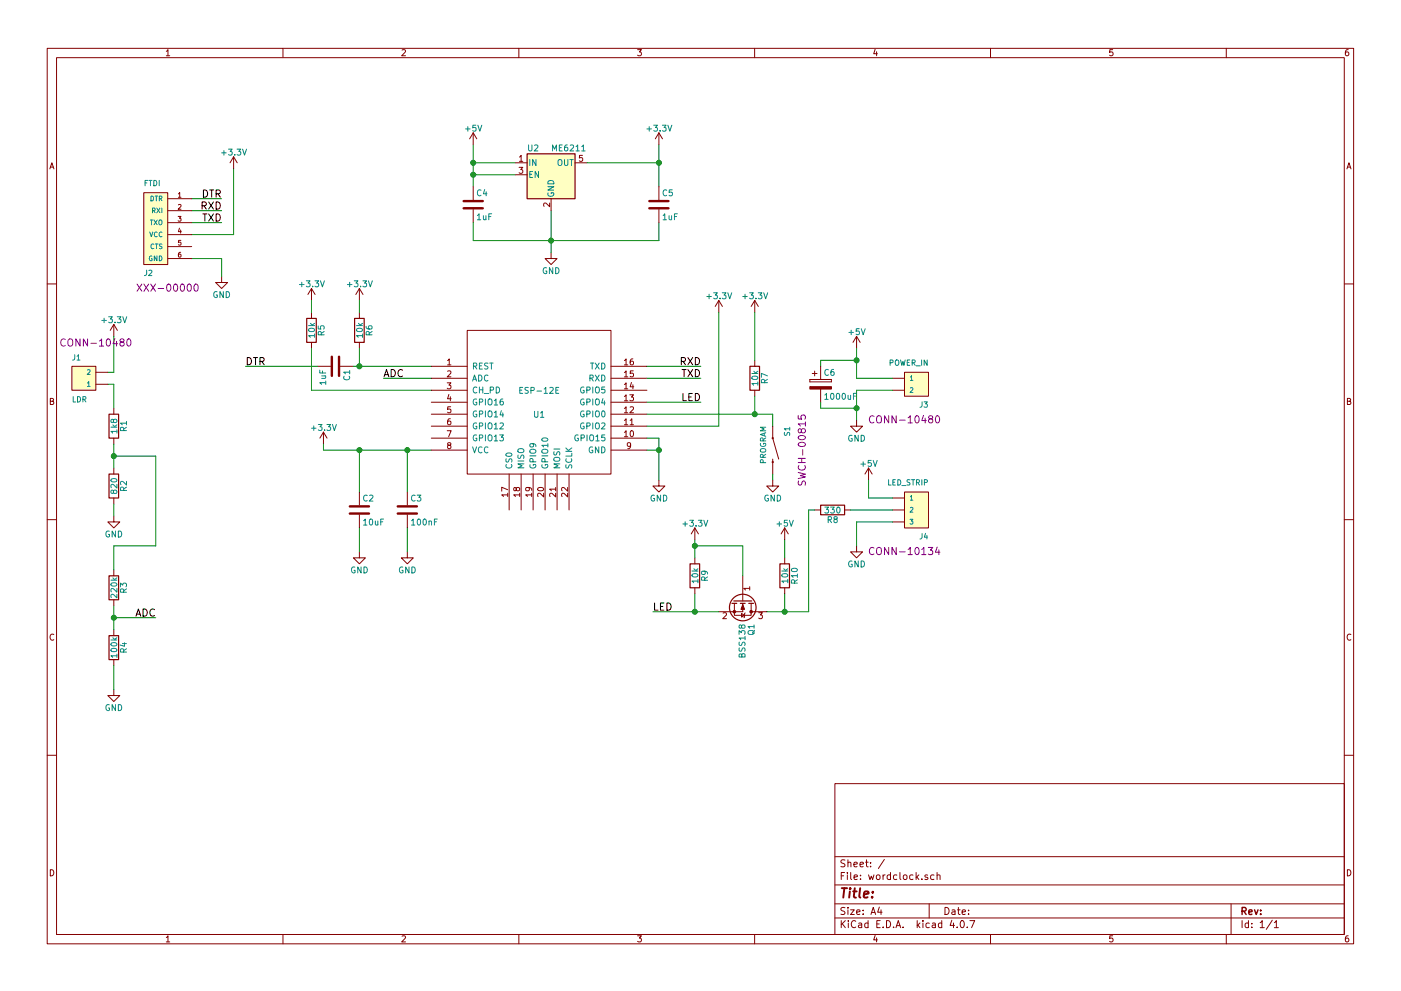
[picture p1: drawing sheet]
EESchema Schematic File Version 2
LIBS:wordclock-rescue
LIBS:power
LIBS:device
LIBS:switches
LIBS:relays
LIBS:motors
LIBS:transistors
LIBS:conn
LIBS:linear
LIBS:regul
LIBS:74xx
LIBS:cmos4000
LIBS:adc-dac
LIBS:memory
LIBS:xilinx
LIBS:microcontrollers
LIBS:dsp
LIBS:microchip
LIBS:analog_switches
LIBS:motorola
LIBS:texas
LIBS:intel
LIBS:audio
LIBS:interface
LIBS:digital-audio
LIBS:philips
LIBS:display
LIBS:cypress
LIBS:siliconi
LIBS:opto
LIBS:atmel
LIBS:contrib
LIBS:valves
LIBS:ESP8266
LIBS:SparkFun-Aesthetics
LIBS:SparkFun-Batteries
LIBS:SparkFun-Boards
LIBS:SparkFun-Capacitors
LIBS:SparkFun-Clocks
LIBS:SparkFun-Coils
LIBS:SparkFun-Connectors
LIBS:SparkFun-DiscreteSemi
LIBS:SparkFun-Displays
LIBS:SparkFun-Electromechanical
LIBS:SparkFun-Fuses
LIBS:SparkFun-GPS
LIBS:SparkFun-Hardware
LIBS:SparkFun-IC-Amplifiers
LIBS:SparkFun-IC-Comms
LIBS:SparkFun-IC-Conversion
LIBS:SparkFun-IC-Logic
LIBS:SparkFun-IC-Memory
LIBS:SparkFun-IC-Microcontroller
LIBS:SparkFun-IC-Power
LIBS:SparkFun-IC-Special-Function
LIBS:SparkFun-Jumpers
LIBS:SparkFun-LED
LIBS:SparkFun-PowerSymbols
LIBS:SparkFun-Resistors
LIBS:SparkFun-RF
LIBS:SparkFun-Sensors
LIBS:SparkFun-Switches
LIBS:wordclock-cache
EELAYER 25 0
EELAYER END
$Descr A4 11693 8268
encoding utf-8
Sheet 1 1
Title ""
Date ""
Rev ""
Comp ""
Comment1 ""
Comment2 ""
Comment3 ""
Comment4 ""
$EndDescr
$Comp
L ESP-12E U1
U 1 1
P 4500 3350
F 0 "U1" H 4500 3250 50  0000 C CNN
F 1 "ESP-12E" H 4500 3450 50  0000 C CNN
F 2 "ESP8266:ESP-12E_SMD" H 4500 3350 50  0001 C CNN
F 3 "" H 4500 3350 50  0001 C CNN
	1    4500 3350
	1    0    0    -1  
$EndComp
$Comp
L C C3
U 1 1
P 3400 4250
F 0 "C3" H 3425 4350 50  0000 L CNN
F 1 "100nF" H 3425 4150 50  0000 L CNN
F 2 "Capacitors_SMD:C_0805" H 3438 4100 50  0001 C CNN
F 3 "" H 3400 4250 50  0001 C CNN
	1    3400 4250
	1    0    0    -1  
$EndComp
$Comp
L C C2
U 1 1
P 3000 4250
F 0 "C2" H 3025 4350 50  0000 L CNN
F 1 "10uF" H 3025 4150 50  0000 L CNN
F 2 "Capacitors_SMD:C_0805" H 3038 4100 50  0001 C CNN
F 3 "" H 3000 4250 50  0001 C CNN
	1    3000 4250
	1    0    0    -1  
$EndComp
$Comp
L C C1
U 1 1
P 2800 3050
F 0 "C1" H 2825 3150 50  0000 L CNN
F 1 "1uF" H 2825 2950 50  0000 L CNN
F 2 "Capacitors_SMD:C_0805" H 2838 2900 50  0001 C CNN
F 3 "" H 2800 3050 50  0001 C CNN
	1    2800 3050
	0    1    1    0   
$EndComp
$Comp
L R R6
U 1 1
P 3000 2750
F 0 "R6" V 3080 2750 50  0000 C CNN
F 1 "10k" V 3000 2750 50  0000 C CNN
F 2 "Resistors_SMD:R_0805" V 2930 2750 50  0001 C CNN
F 3 "" H 3000 2750 50  0001 C CNN
	1    3000 2750
	1    0    0    -1  
$EndComp
Wire Wire Line
	2950 3050 3600 3050
Connection ~ 3000 3050
Wire Wire Line
	2700 3750 3600 3750
Wire Wire Line
	3000 3750 3000 4100
Wire Wire Line
	3400 4100 3400 3750
Connection ~ 3400 3750
$Comp
L GND #PWR01
U 1 1
P 3000 4600
F 0 "#PWR01" H 3000 4350 50  0001 C CNN
F 1 "GND" H 3000 4450 50  0000 C CNN
F 2 "" H 3000 4600 50  0001 C CNN
F 3 "" H 3000 4600 50  0001 C CNN
	1    3000 4600
	1    0    0    -1  
$EndComp
$Comp
L GND #PWR02
U 1 1
P 3400 4600
F 0 "#PWR02" H 3400 4350 50  0001 C CNN
F 1 "GND" H 3400 4450 50  0000 C CNN
F 2 "" H 3400 4600 50  0001 C CNN
F 3 "" H 3400 4600 50  0001 C CNN
	1    3400 4600
	1    0    0    -1  
$EndComp
Wire Wire Line
	3400 4400 3400 4600
Wire Wire Line
	3000 4400 3000 4600
$Comp
L +3.3V #PWR03
U 1 1
P 3000 2500
F 0 "#PWR03" H 3000 2350 50  0001 C CNN
F 1 "+3.3V" H 3000 2640 50  0000 C CNN
F 2 "" H 3000 2500 50  0001 C CNN
F 3 "" H 3000 2500 50  0001 C CNN
	1    3000 2500
	1    0    0    -1  
$EndComp
$Comp
L +3.3V #PWR04
U 1 1
P 2700 3700
F 0 "#PWR04" H 2700 3550 50  0001 C CNN
F 1 "+3.3V" H 2700 3840 50  0000 C CNN
F 2 "" H 2700 3700 50  0001 C CNN
F 3 "" H 2700 3700 50  0001 C CNN
	1    2700 3700
	1    0    0    -1  
$EndComp
Wire Wire Line
	2700 3750 2700 3700
Connection ~ 3000 3750
Wire Wire Line
	3000 2500 3000 2600
$Comp
L +3.3V #PWR05
U 1 1
P 1950 1400
F 0 "#PWR05" H 1950 1250 50  0001 C CNN
F 1 "+3.3V" H 1950 1540 50  0000 C CNN
F 2 "" H 1950 1400 50  0001 C CNN
F 3 "" H 1950 1400 50  0001 C CNN
	1    1950 1400
	1    0    0    -1  
$EndComp
$Comp
L GND #PWR06
U 1 1
P 1850 2300
F 0 "#PWR06" H 1850 2050 50  0001 C CNN
F 1 "GND" H 1850 2150 50  0000 C CNN
F 2 "" H 1850 2300 50  0001 C CNN
F 3 "" H 1850 2300 50  0001 C CNN
	1    1850 2300
	1    0    0    -1  
$EndComp
Wire Wire Line
	1600 2150 1850 2150
Wire Wire Line
	1850 2150 1850 2300
Wire Wire Line
	1950 1400 1950 1950
Wire Wire Line
	1950 1950 1600 1950
Wire Wire Line
	2600 3250 3600 3250
Wire Wire Line
	5400 3550 6000 3550
$Comp
L GND #PWR07
U 1 1
P 5500 4000
F 0 "#PWR07" H 5500 3750 50  0001 C CNN
F 1 "GND" H 5500 3850 50  0000 C CNN
F 2 "" H 5500 4000 50  0001 C CNN
F 3 "" H 5500 4000 50  0001 C CNN
	1    5500 4000
	1    0    0    -1  
$EndComp
Wire Wire Line
	5400 3750 5500 3750
Wire Wire Line
	5500 3650 5500 4000
Wire Wire Line
	5400 3050 5850 3050
Text Label 5850 3050 2    60   ~ 0
RXD
Wire Wire Line
	5400 3150 5850 3150
Text Label 5850 3150 2    60   ~ 0
TXD
Connection ~ 5500 3750
$Comp
L +3.3V #PWR08
U 1 1
P 6000 2600
F 0 "#PWR08" H 6000 2450 50  0001 C CNN
F 1 "+3.3V" H 6000 2740 50  0000 C CNN
F 2 "" H 6000 2600 50  0001 C CNN
F 3 "" H 6000 2600 50  0001 C CNN
	1    6000 2600
	1    0    0    -1  
$EndComp
Wire Wire Line
	6000 3550 6000 2600
Wire Wire Line
	5500 3650 5400 3650
Wire Wire Line
	1600 1750 1850 1750
Wire Wire Line
	1600 1850 1850 1850
Text Label 1850 1850 2    60   ~ 0
TXD
Text Label 1850 1750 2    60   ~ 0
RXD
Wire Wire Line
	1600 1650 1850 1650
Text Label 1850 1650 2    60   ~ 0
DTR
$Comp
L R R5
U 1 1
P 2600 2750
F 0 "R5" V 2680 2750 50  0000 C CNN
F 1 "10k" V 2600 2750 50  0000 C CNN
F 2 "Resistors_SMD:R_0805" V 2530 2750 50  0001 C CNN
F 3 "" H 2600 2750 50  0001 C CNN
	1    2600 2750
	1    0    0    -1  
$EndComp
$Comp
L +3.3V #PWR09
U 1 1
P 2600 2500
F 0 "#PWR09" H 2600 2350 50  0001 C CNN
F 1 "+3.3V" H 2600 2640 50  0000 C CNN
F 2 "" H 2600 2500 50  0001 C CNN
F 3 "" H 2600 2500 50  0001 C CNN
	1    2600 2500
	1    0    0    -1  
$EndComp
Wire Wire Line
	2600 2500 2600 2600
Wire Wire Line
	2600 2900 2600 3250
$Comp
L +3.3V #PWR010
U 1 1
P 6300 2600
F 0 "#PWR010" H 6300 2450 50  0001 C CNN
F 1 "+3.3V" H 6300 2740 50  0000 C CNN
F 2 "" H 6300 2600 50  0001 C CNN
F 3 "" H 6300 2600 50  0001 C CNN
	1    6300 2600
	1    0    0    -1  
$EndComp
$Comp
L R R7
U 1 1
P 6300 3150
F 0 "R7" V 6380 3150 50  0000 C CNN
F 1 "10k" V 6300 3150 50  0000 C CNN
F 2 "Resistors_SMD:R_0805" V 6230 3150 50  0001 C CNN
F 3 "" H 6300 3150 50  0001 C CNN
	1    6300 3150
	1    0    0    -1  
$EndComp
Wire Wire Line
	6300 2600 6300 3000
$Comp
L R R3
U 1 1
P 950 4900
F 0 "R3" V 1030 4900 50  0000 C CNN
F 1 "220k" V 950 4900 50  0000 C CNN
F 2 "Resistors_SMD:R_0805" V 880 4900 50  0001 C CNN
F 3 "" H 950 4900 50  0001 C CNN
	1    950  4900
	1    0    0    -1  
$EndComp
$Comp
L R R4
U 1 1
P 950 5400
F 0 "R4" V 1030 5400 50  0000 C CNN
F 1 "100k" V 950 5400 50  0000 C CNN
F 2 "Resistors_SMD:R_0805" V 880 5400 50  0001 C CNN
F 3 "" H 950 5400 50  0001 C CNN
	1    950  5400
	1    0    0    -1  
$EndComp
$Comp
L GND #PWR011
U 1 1
P 950 5750
F 0 "#PWR011" H 950 5500 50  0001 C CNN
F 1 "GND" H 950 5600 50  0000 C CNN
F 2 "" H 950 5750 50  0001 C CNN
F 3 "" H 950 5750 50  0001 C CNN
	1    950  5750
	1    0    0    -1  
$EndComp
Wire Wire Line
	950  5550 950  5750
Wire Wire Line
	950  5250 950  5050
Wire Wire Line
	950  4750 950  4550
Wire Wire Line
	950  4550 1300 4550
Wire Wire Line
	950  5150 1300 5150
Connection ~ 950  5150
Text Label 1300 5150 2    60   ~ 0
ADC
Wire Wire Line
	3600 3150 3200 3150
Text Label 3200 3150 0    60   ~ 0
ADC
$Comp
L +3.3V #PWR012
U 1 1
P 950 2800
F 0 "#PWR012" H 950 2650 50  0001 C CNN
F 1 "+3.3V" H 950 2940 50  0000 C CNN
F 2 "" H 950 2800 50  0001 C CNN
F 3 "" H 950 2800 50  0001 C CNN
	1    950  2800
	1    0    0    -1  
$EndComp
Wire Wire Line
	950  2800 950  3100
Wire Wire Line
	950  3100 900  3100
$Comp
L R R1
U 1 1
P 950 3550
F 0 "R1" V 1030 3550 50  0000 C CNN
F 1 "1k8" V 950 3550 50  0000 C CNN
F 2 "Resistors_SMD:R_0805" V 880 3550 50  0001 C CNN
F 3 "" H 950 3550 50  0001 C CNN
	1    950  3550
	1    0    0    -1  
$EndComp
$Comp
L R R2
U 1 1
P 950 4050
F 0 "R2" V 1030 4050 50  0000 C CNN
F 1 "820" V 950 4050 50  0000 C CNN
F 2 "Resistors_SMD:R_0805" V 880 4050 50  0001 C CNN
F 3 "" H 950 4050 50  0001 C CNN
	1    950  4050
	1    0    0    -1  
$EndComp
Wire Wire Line
	950  3700 950  3900
$Comp
L GND #PWR013
U 1 1
P 950 4300
F 0 "#PWR013" H 950 4050 50  0001 C CNN
F 1 "GND" H 950 4150 50  0000 C CNN
F 2 "" H 950 4300 50  0001 C CNN
F 3 "" H 950 4300 50  0001 C CNN
	1    950  4300
	1    0    0    -1  
$EndComp
Wire Wire Line
	950  4200 950  4300
Wire Wire Line
	950  3800 1300 3800
Wire Wire Line
	1300 3800 1300 4550
Connection ~ 950  3800
Wire Wire Line
	900  3200 950  3200
Wire Wire Line
	950  3200 950  3400
$Comp
L R R8
U 1 1
P 6950 4250
F 0 "R8" V 7030 4250 50  0000 C CNN
F 1 "330" V 6950 4250 50  0000 C CNN
F 2 "Resistors_SMD:R_0805" V 6880 4250 50  0001 C CNN
F 3 "" H 6950 4250 50  0001 C CNN
	1    6950 4250
	0    1    1    0   
$EndComp
$Comp
L CONN_03-SCREW-5MM J4
U 1 1
P 7550 4150
F 0 "J4" H 7350 4450 45  0000 L BNN
F 1 "LED_STRIP" H 7350 4000 45  0000 L BNN
F 2 "JeroenStroeve:1X03_SMD_SOLDER_PADS" H 7550 4550 20  0001 C CNN
F 3 "" H 7550 4150 50  0001 C CNN
F 4 "CONN-10134" H 7550 4600 60  0000 C CNN "Field4"
	1    7550 4150
	-1   0    0    1   
$EndComp
$Comp
L +5V #PWR014
U 1 1
P 7250 4000
F 0 "#PWR014" H 7250 3850 50  0001 C CNN
F 1 "+5V" H 7250 4140 50  0000 C CNN
F 2 "" H 7250 4000 50  0001 C CNN
F 3 "" H 7250 4000 50  0001 C CNN
	1    7250 4000
	1    0    0    -1  
$EndComp
$Comp
L GND #PWR015
U 1 1
P 7150 4550
F 0 "#PWR015" H 7150 4300 50  0001 C CNN
F 1 "GND" H 7150 4400 50  0000 C CNN
F 2 "" H 7150 4550 50  0001 C CNN
F 3 "" H 7150 4550 50  0001 C CNN
	1    7150 4550
	1    0    0    -1  
$EndComp
Wire Wire Line
	7450 4350 7150 4350
Wire Wire Line
	7150 4350 7150 4550
Wire Wire Line
	7450 4150 7250 4150
Wire Wire Line
	7250 4150 7250 4000
Text Label 5450 5100 0    60   ~ 0
LED
Wire Wire Line
	5400 3350 5850 3350
Text Label 5850 3350 2    60   ~ 0
LED
$Comp
L CONN_025MM J3
U 1 1
P 7550 3150
F 0 "J3" H 7350 3350 45  0000 L BNN
F 1 "POWER_IN" H 7350 3000 45  0000 L BNN
F 2 "JeroenStroeve:1X02_SMD_SOLDER_PADS" H 7550 3450 20  0001 C CNN
F 3 "" H 7550 3150 50  0001 C CNN
F 4 "CONN-10480" H 7550 3500 60  0000 C CNN "Field4"
	1    7550 3150
	-1   0    0    1   
$EndComp
$Comp
L GND #PWR016
U 1 1
P 7150 3500
F 0 "#PWR016" H 7150 3250 50  0001 C CNN
F 1 "GND" H 7150 3350 50  0000 C CNN
F 2 "" H 7150 3500 50  0001 C CNN
F 3 "" H 7150 3500 50  0001 C CNN
	1    7150 3500
	1    0    0    -1  
$EndComp
$Comp
L +5V #PWR017
U 1 1
P 7150 2900
F 0 "#PWR017" H 7150 2750 50  0001 C CNN
F 1 "+5V" H 7150 3040 50  0000 C CNN
F 2 "" H 7150 2900 50  0001 C CNN
F 3 "" H 7150 2900 50  0001 C CNN
	1    7150 2900
	1    0    0    -1  
$EndComp
Wire Wire Line
	7450 3150 7150 3150
Wire Wire Line
	7150 3150 7150 2900
Wire Wire Line
	7450 3250 7150 3250
Wire Wire Line
	7150 3250 7150 3500
$Comp
L CP C6
U 1 1
P 6850 3200
F 0 "C6" H 6875 3300 50  0000 L CNN
F 1 "1000uF" H 6875 3100 50  0000 L CNN
F 2 "Capacitors_THT:CP_Radial_Tantal_D8.0mm_P2.50mm" H 6888 3050 50  0001 C CNN
F 3 "" H 6850 3200 50  0001 C CNN
	1    6850 3200
	1    0    0    -1  
$EndComp
Wire Wire Line
	7150 3000 6850 3000
Wire Wire Line
	6850 3000 6850 3050
Connection ~ 7150 3000
Wire Wire Line
	6850 3350 6850 3400
Wire Wire Line
	6850 3400 7150 3400
Connection ~ 7150 3400
$Comp
L TLV70033_SOT23-5 U2
U 1 1
P 4600 1450
F 0 "U2" H 4450 1675 50  0000 C CNN
F 1 "ME6211" H 4600 1675 50  0000 L CNN
F 2 "TO_SOT_Packages_SMD:SOT-23-5" H 4600 1775 50  0001 C CIN
F 3 "" H 4600 1500 50  0001 C CNN
	1    4600 1450
	1    0    0    -1  
$EndComp
$Comp
L +5V #PWR018
U 1 1
P 3950 1200
F 0 "#PWR018" H 3950 1050 50  0001 C CNN
F 1 "+5V" H 3950 1340 50  0000 C CNN
F 2 "" H 3950 1200 50  0001 C CNN
F 3 "" H 3950 1200 50  0001 C CNN
	1    3950 1200
	1    0    0    -1  
$EndComp
$Comp
L +3.3V #PWR019
U 1 1
P 5500 1200
F 0 "#PWR019" H 5500 1050 50  0001 C CNN
F 1 "+3.3V" H 5500 1340 50  0000 C CNN
F 2 "" H 5500 1200 50  0001 C CNN
F 3 "" H 5500 1200 50  0001 C CNN
	1    5500 1200
	1    0    0    -1  
$EndComp
$Comp
L GND #PWR020
U 1 1
P 4600 2100
F 0 "#PWR020" H 4600 1850 50  0001 C CNN
F 1 "GND" H 4600 1950 50  0000 C CNN
F 2 "" H 4600 2100 50  0001 C CNN
F 3 "" H 4600 2100 50  0001 C CNN
	1    4600 2100
	1    0    0    -1  
$EndComp
Wire Wire Line
	4600 1750 4600 2100
Wire Wire Line
	4300 1350 3950 1350
Wire Wire Line
	3950 1200 3950 1550
Wire Wire Line
	4900 1350 5500 1350
Wire Wire Line
	5500 1200 5500 1550
Wire Wire Line
	3950 1450 4300 1450
Connection ~ 3950 1350
$Comp
L C C4
U 1 1
P 3950 1700
F 0 "C4" H 3975 1800 50  0000 L CNN
F 1 "1uF" H 3975 1600 50  0000 L CNN
F 2 "Capacitors_SMD:C_0805" H 3988 1550 50  0001 C CNN
F 3 "" H 3950 1700 50  0001 C CNN
	1    3950 1700
	1    0    0    -1  
$EndComp
Connection ~ 3950 1450
$Comp
L C C5
U 1 1
P 5500 1700
F 0 "C5" H 5525 1800 50  0000 L CNN
F 1 "1uF" H 5525 1600 50  0000 L CNN
F 2 "Capacitors_SMD:C_0805" H 5538 1550 50  0001 C CNN
F 3 "" H 5500 1700 50  0001 C CNN
	1    5500 1700
	1    0    0    -1  
$EndComp
Connection ~ 5500 1350
Wire Wire Line
	5500 2000 5500 1850
Wire Wire Line
	3950 2000 5500 2000
Connection ~ 4600 2000
Wire Wire Line
	3950 1850 3950 2000
$Comp
L CONN_025MM J1
U 1 1
P 800 3200
F 0 "J1" H 600 3400 45  0000 L BNN
F 1 "LDR" H 600 3050 45  0000 L BNN
F 2 "JeroenStroeve:1X02_SMD_SOLDER_PADS" H 800 3500 20  0001 C CNN
F 3 "" H 800 3200 50  0001 C CNN
F 4 "CONN-10480" H 800 3550 60  0000 C CNN "Field4"
	1    800  3200
	1    0    0    -1  
$EndComp
$Comp
L 6_PIN_SERIAL_TARGETLOCK-RESCUE-wordclock J2
U 1 1
P 1400 1650
F 0 "J2" H 1200 2250 45  0000 L BNN
F 1 "FTDI" H 1200 1500 45  0000 L BNN
F 2 "SparkFun-Connectors:MOLEX-1X6_LOCK" H 1400 2350 20  0001 C CNN
F 3 "" H 1400 1650 50  0001 C CNN
F 4 "XXX-00000" H 1400 2400 60  0000 C CNN "Field4"
	1    1400 1650
	1    0    0    1   
$EndComp
$Comp
L BSS138 Q1
U 1 1
P 6200 5000
F 0 "Q1" H 6400 5075 50  0000 L CNN
F 1 "BSS138" H 6400 5000 50  0000 L CNN
F 2 "TO_SOT_Packages_SMD:SOT-23" H 6400 4925 50  0001 L CIN
F 3 "" H 6200 5000 50  0001 L CNN
	1    6200 5000
	0    1    1    0   
$EndComp
$Comp
L R R9
U 1 1
P 5800 4800
F 0 "R9" V 5880 4800 50  0000 C CNN
F 1 "10k" V 5800 4800 50  0000 C CNN
F 2 "Resistors_SMD:R_0805" V 5730 4800 50  0001 C CNN
F 3 "" H 5800 4800 50  0001 C CNN
	1    5800 4800
	1    0    0    -1  
$EndComp
$Comp
L R R10
U 1 1
P 6550 4800
F 0 "R10" V 6630 4800 50  0000 C CNN
F 1 "10k" V 6550 4800 50  0000 C CNN
F 2 "Resistors_SMD:R_0805" V 6480 4800 50  0001 C CNN
F 3 "" H 6550 4800 50  0001 C CNN
	1    6550 4800
	1    0    0    -1  
$EndComp
Wire Wire Line
	6550 4950 6550 5100
Wire Wire Line
	6400 5100 6750 5100
Wire Wire Line
	5450 5100 6000 5100
Wire Wire Line
	5800 5100 5800 4950
$Comp
L +3.3V #PWR021
U 1 1
P 5800 4500
F 0 "#PWR021" H 5800 4350 50  0001 C CNN
F 1 "+3.3V" H 5800 4640 50  0000 C CNN
F 2 "" H 5800 4500 50  0001 C CNN
F 3 "" H 5800 4500 50  0001 C CNN
	1    5800 4500
	1    0    0    -1  
$EndComp
$Comp
L +5V #PWR022
U 1 1
P 6550 4500
F 0 "#PWR022" H 6550 4350 50  0001 C CNN
F 1 "+5V" H 6550 4640 50  0000 C CNN
F 2 "" H 6550 4500 50  0001 C CNN
F 3 "" H 6550 4500 50  0001 C CNN
	1    6550 4500
	1    0    0    -1  
$EndComp
Wire Wire Line
	6550 4500 6550 4650
Wire Wire Line
	5800 4500 5800 4650
Wire Wire Line
	6200 4800 6200 4550
Wire Wire Line
	6200 4550 5800 4550
Connection ~ 5800 4550
Wire Wire Line
	7450 4250 7100 4250
Wire Wire Line
	6800 4250 6750 4250
Wire Wire Line
	6750 4250 6750 5100
Connection ~ 6550 5100
Connection ~ 5800 5100
Wire Wire Line
	3000 2900 3000 3050
Wire Wire Line
	2650 3050 2050 3050
Text Label 2050 3050 0    60   ~ 0
DTR
Connection ~ 6300 3450
Wire Wire Line
	6300 3450 6300 3300
$Comp
L MOMENTARY-SWITCH-SPST-SMD-6.0X3.5MM S1
U 1 1
P 6450 3750
F 0 "S1" H 6250 3850 45  0000 L BNN
F 1 "PROGRAM" H 6250 3650 45  0000 L BNN
F 2 "SparkFun-Switches:TACTILE_SWITCH_SMD_6.0X3.5MM" H 6450 3950 20  0001 C CNN
F 3 "" H 6450 3750 50  0001 C CNN
F 4 "SWCH-00815" H 6450 4000 60  0000 C CNN "Field4"
	1    6450 3750
	0    1    1    0   
$EndComp
Wire Wire Line
	5400 3450 6450 3450
$Comp
L GND #PWR023
U 1 1
P 6450 4000
F 0 "#PWR023" H 6450 3750 50  0001 C CNN
F 1 "GND" H 6450 3850 50  0000 C CNN
F 2 "" H 6450 4000 50  0001 C CNN
F 3 "" H 6450 4000 50  0001 C CNN
	1    6450 4000
	1    0    0    -1  
$EndComp
Wire Wire Line
	6450 3950 6450 4000
Wire Wire Line
	6450 3450 6450 3550
$EndSCHEMATC
